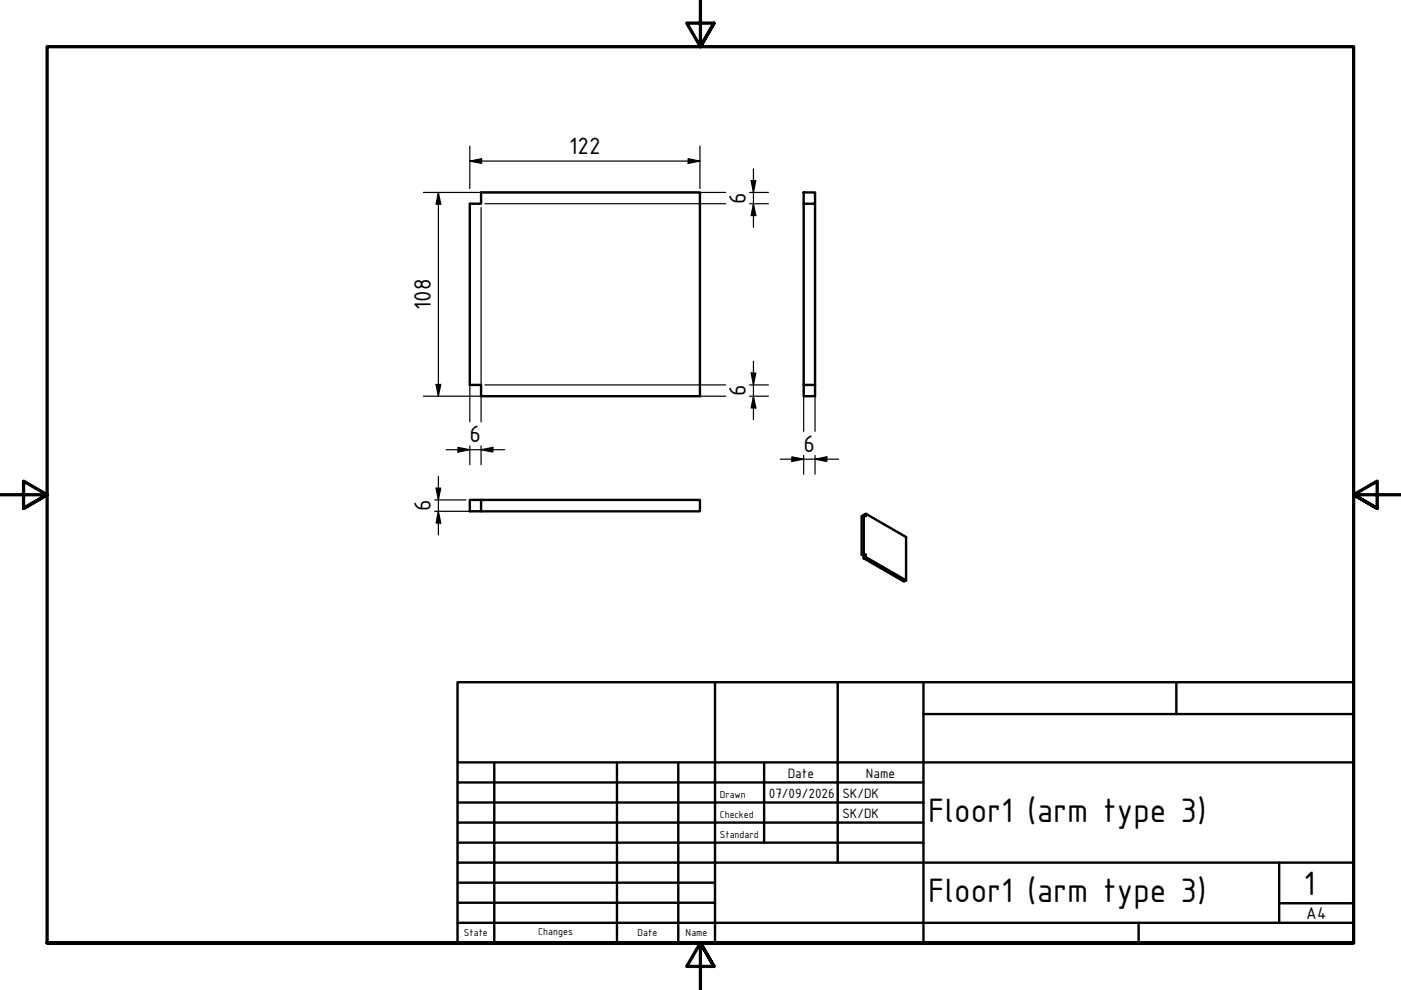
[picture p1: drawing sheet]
<svg xmlns="http://www.w3.org/2000/svg" width="297mm" height="210mm" viewBox="0 0 297 210" stroke-linecap="round" stroke-linejoin="round" font-family="sans-serif">
<!-- layer: Visible (ISO) -->
<path d="M99.6 43.2h2.4v-2.4h46.4v43.2h-46.4v-2.4h-2.4zM170.4 40.8h2.4v2.4h-2.4zM170.4 43.2v38.4M172.8 43.2v40.8h-2.4v-2.4h2.4M102 106h46.4v2.4h-46.4v-2.4h-2.4v2.4h2.4M183.1 117.9l.5-.3v.5l-.5 .3zM183.1 117.4v-8.2l.5-.3v.6l-.5-.3-.4 .3v8.1M183.6 117.6l-.5-.2-.4 .2 .4 .3M183.6 118.1l8.5 5-.4 .2-8.6-4.9M183.6 108.9l8.5 5v9.2" fill="none" stroke="#000" stroke-width=".51"/>
<!-- layer: Border (ISO) -->
<path d="M148.5 -.1v10l-2.9-5h5.8l-2.9 5 2.9-5M0 104.9h10l-5-2.9v5.8l5-2.9-5 2.9M297 104.9h-10l5-2.9v5.8l-5-2.9 5 2.9M10 199.9v-190h277v190h-277h277M151.4 204.9l-2.9-5 2.9 5h-5.8l2.9-5v10" fill="none" stroke="#000" stroke-width=".7"/>
<!-- layer: Title (ISO) -->
<g fill="none" stroke="#000" stroke-width=".51">
<path d="M97 144.6h190v55.3h-190zM151.6 144.6v55.3M177.6 144.6v38.3M195.8 151.4h91.2M195.8 144.6v55.3M249.4 144.6v6.8M97 165.9h98.8M97 170.2h98.8M97 174.4h98.8M97 178.7h98.8M97 161.6h190M104.8 161.6v38.3"/>
<path d="M130.8 161.6v38.3M143.8 161.6v38.3M162 161.6v17.1M97 195.7h190M97 182.9h190M97 187.1h54.6M97 191.4h54.6M241.4 195.7v4.2M271.2 191.5h15.8M271.2 182.9v12.8"/>
</g>
<!-- layer: Dimension (ISO) -->
<g fill="none" stroke="#000" stroke-width=".25">
<path d="M99.6 34.2l2.5-.6v1zM99.6 34.2h48.8M99.6 31v9M145.9 33.6l2.5 .6-2.5 .4zM148.4 31v9M159.3 38.3h1l-.6 2.5zM159.7 35.8v12.4M89.8 40.8h64.1M92.9 40.8l.6 2.5h-1zM92.9 40.8v43.2M99.6 44v45.4M102 44v45.4"/>
<path d="M102.8 43.2h51.1M158.9 40.8h4M158.9 43.2h4M159.7 43.2l.6 2.5h-1zM170.4 44v47.5M172.8 44v47.5M159.3 79.1h1l-.6 2.5zM159.7 76.6v12.4M89.8 84h64.1M92.5 81.5h1l-.6 2.5zM94.6 95.3h12.4M97.1 94.9l2.5 .4-2.5 .6z"/>
<path d="M99.6 94.5v4M102 95.3l2.5-.4v1zM102 94.5v4M102.8 81.6h51.1M158.9 84h4M158.9 81.6h4M159.7 84l.6 2.5h-1zM165.4 97.4h12.4M167.9 96.9l2.5 .5-2.5 .4zM170.4 96.6v3.9M172.8 97.4l2.5-.5v.9zM172.8 96.6v3.9"/>
<path d="M92.2 106h6.6M92.2 108.4h9M92.5 103.5h1l-.6 2.5zM92.9 108.4l.6 2.5h-1zM92.9 101v12.4"/>
</g>
<g fill="#000">
<path d="M99.6 34.2l2.5-.6v1zM145.9 33.6l2.5 .6-2.5 .4zM159.3 38.3h1l-.6 2.5zM92.9 40.8l.6 2.5h-1zM159.7 43.2l.6 2.5h-1zM159.3 79.1h1l-.6 2.5zM92.5 81.5h1l-.6 2.5zM97.1 94.9l2.5 .4-2.5 .6zM102 95.3l2.5-.4v1zM159.7 84l.6 2.5h-1zM167.9 96.9l2.5 .5-2.5 .4zM172.8 97.4l2.5-.5v.9z"/>
<path d="M92.5 103.5h1l-.6 2.5zM92.9 108.4l.6 2.5h-1z"/>
</g>
<g font-size="7.7">
<text x="196.8" y="174.3">Floor1 (arm type 3)</text>
<text x="196.8" y="191.3">Floor1 (arm type 3)</text>
<text x="276.4" y="189.7">1</text>
</g>
<g font-size="5.4">
<text x="120.7" y="32.5">122</text>
<text x="158.2" y="43.2" transform="rotate(-90 158.2 43.2)">6</text>
<text x="91.4" y="65.7" transform="rotate(-90 91.4 65.7)">108</text>
<text x="158.2" y="84" transform="rotate(-90 158.2 84)">6</text>
<text x="99.6" y="93.8">6</text>
<text x="170.4" y="95.8">6</text>
<text x="91.4" y="108.4" transform="rotate(-90 91.4 108.4)">6</text>
</g>
<text font-size="3.9" x="277" y="194.8">A4</text>
<g font-size="3.1">
<text x="167" y="164.9">Date</text>
<text x="183.6" y="164.9">Name</text>
<text x="163" y="169.2">07/09/2026</text>
<text x="178.6" y="169.2">SK/DK</text>
<text x="178.6" y="173.4">SK/DK</text>
</g>
<g font-size="2.3">
<text x="152.6" y="169.2">Drawn</text>
<text x="152.6" y="173.4">Checked</text>
<text x="152.6" y="177.6">Standard</text>
<text x="98.3" y="198.5">State</text>
<text x="114.1" y="198.3">Changes</text>
<text x="135.2" y="198.5">Date</text>
<text x="145.4" y="198.5">Name</text>
</g>
</svg>
